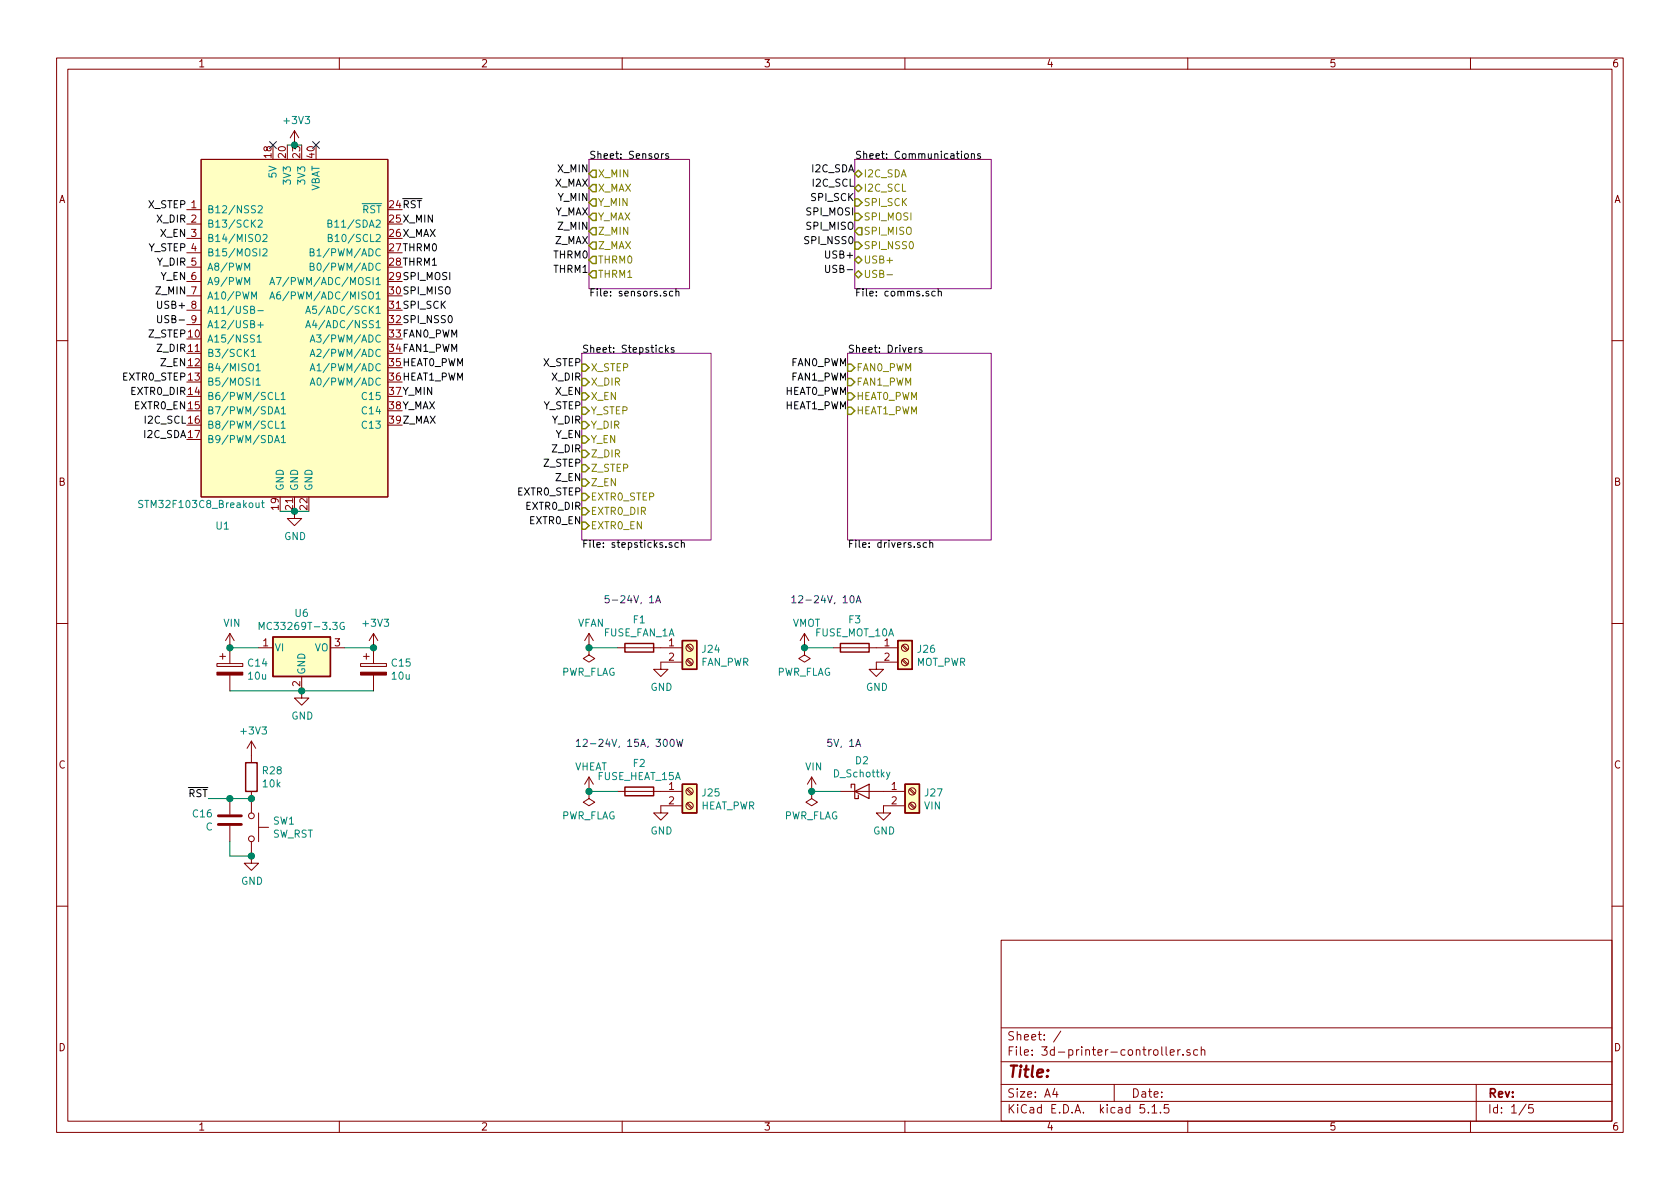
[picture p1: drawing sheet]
EESchema Schematic File Version 4
EELAYER 30 0
EELAYER END
$Descr A4 11693 8268
encoding utf-8
Sheet 1 5
Title ""
Date ""
Rev ""
Comp ""
Comment1 ""
Comment2 ""
Comment3 ""
Comment4 ""
$EndDescr
$Sheet
S 4050 2450 900  1300
U 5DFD0DE6
F0 "Stepsticks" 50
F1 "stepsticks.sch" 50
F2 "X_STEP" I L 4050 2550 50 
F3 "X_DIR" I L 4050 2650 50 
F4 "X_EN" I L 4050 2750 50 
F5 "Y_STEP" I L 4050 2850 50 
F6 "Y_DIR" I L 4050 2950 50 
F7 "Y_EN" I L 4050 3050 50 
F8 "Z_DIR" I L 4050 3150 50 
F9 "Z_STEP" I L 4050 3250 50 
F10 "Z_EN" I L 4050 3350 50 
F11 "EXTR0_STEP" I L 4050 3450 50 
F12 "EXTR0_DIR" I L 4050 3550 50 
F13 "EXTR0_EN" I L 4050 3650 50 
$EndSheet
$Sheet
S 5900 2450 1000 1300
U 5E03BF73
F0 "Drivers" 50
F1 "drivers.sch" 50
F2 "FAN0_PWM" I L 5900 2550 50 
F3 "FAN1_PWM" I L 5900 2650 50 
F4 "HEAT0_PWM" I L 5900 2750 50 
F5 "HEAT1_PWM" I L 5900 2850 50 
$EndSheet
Wire Wire Line
	2000 1000 2050 1000
$Comp
L 3d-printer-controller:+3V3 #PWR?
U 1 1
P 2050 1000
AR Path="/5DF17683/5DFD0E10" Ref="#PWR?"  Part="1" 
AR Path="/5DFD0E10" Ref="#PWR0101"  Part="1" 
F 0 "#PWR0101" H 2050 850 50  0001 C CNN
F 1 "+3V3" H 2065 1173 50  0000 C CNN
F 2 "" H 2050 1000 50  0001 C CNN
F 3 "" H 2050 1000 50  0001 C CNN
	1    2050 1000
	1    0    0    -1  
$EndComp
Wire Wire Line
	1950 3550 2050 3550
Connection ~ 2050 3550
Wire Wire Line
	2050 3550 2150 3550
$Comp
L 3d-printer-controller:GND #PWR?
U 1 1
P 2050 3550
AR Path="/5DF17683/5DFD0E19" Ref="#PWR?"  Part="1" 
AR Path="/5DFD0E19" Ref="#PWR0102"  Part="1" 
F 0 "#PWR0102" H 2050 3300 50  0001 C CNN
F 1 "GND" H 2055 3377 50  0000 C CNN
F 2 "" H 2050 3550 50  0001 C CNN
F 3 "" H 2050 3550 50  0001 C CNN
	1    2050 3550
	1    0    0    -1  
$EndComp
Wire Wire Line
	2100 1000 2050 1000
Connection ~ 2050 1000
NoConn ~ 1900 1000
NoConn ~ 2200 1000
$Comp
L 3d-printer-controller:STM32F103C8_Breakout U?
U 1 1
P 2050 2250
AR Path="/5DF17683/5DFD0E43" Ref="U?"  Part="1" 
AR Path="/5DFD0E43" Ref="U1"  Part="1" 
F 0 "U1" H 1550 850 50  0000 C CNN
F 1 "STM32F103C8_Breakout" H 1400 1000 50  0000 C CNN
F 2 "3d-printer-controller:DIP-40_600_ELL" H 1650 3450 50  0001 C CNN
F 3 "" H 1650 3450 50  0001 C CNN
	1    2050 2250
	1    0    0    -1  
$EndComp
Text Label 1300 1450 2    50   ~ 0
X_STEP
Text Label 1300 1550 2    50   ~ 0
X_DIR
Text Label 1300 1650 2    50   ~ 0
X_EN
Text Label 1300 1750 2    50   ~ 0
Y_STEP
Text Label 1300 1850 2    50   ~ 0
Y_DIR
Text Label 1300 1950 2    50   ~ 0
Y_EN
Text Label 1300 2050 2    50   ~ 0
Z_MIN
Text Label 1300 2150 2    50   ~ 0
USB+
Text Label 1300 2250 2    50   ~ 0
USB-
Text Label 1300 2350 2    50   ~ 0
Z_STEP
Text Label 1300 2450 2    50   ~ 0
Z_DIR
Text Label 1300 2550 2    50   ~ 0
Z_EN
Text Label 1300 2650 2    50   ~ 0
EXTR0_STEP
Text Label 1300 2750 2    50   ~ 0
EXTR0_DIR
Text Label 1300 2850 2    50   ~ 0
EXTR0_EN
Text Label 1300 2950 2    50   ~ 0
I2C_SCL
Text Label 1300 3050 2    50   ~ 0
I2C_SDA
Text Label 2800 1450 0    50   ~ 0
~RST
Text Label 2800 1550 0    50   ~ 0
X_MIN
Text Label 2800 1650 0    50   ~ 0
X_MAX
Text Label 2800 1750 0    50   ~ 0
THRM0
Text Label 2800 1850 0    50   ~ 0
THRM1
Text Label 2800 1950 0    50   ~ 0
SPI_MOSI
Text Label 2800 2050 0    50   ~ 0
SPI_MISO
Text Label 2800 2150 0    50   ~ 0
SPI_SCK
Text Label 2800 2250 0    50   ~ 0
SPI_NSS0
Text Label 2800 2350 0    50   ~ 0
FAN0_PWM
Text Label 2800 2450 0    50   ~ 0
FAN1_PWM
Text Label 2800 2550 0    50   ~ 0
HEAT0_PWM
Text Label 2800 2650 0    50   ~ 0
HEAT1_PWM
Text Label 2800 2750 0    50   ~ 0
Y_MIN
Text Label 2800 2850 0    50   ~ 0
Y_MAX
Text Label 2800 2950 0    50   ~ 0
Z_MAX
Text Label 4100 1200 2    50   ~ 0
X_MIN
Text Label 4100 1300 2    50   ~ 0
X_MAX
Text Label 4100 1400 2    50   ~ 0
Y_MIN
Text Label 4100 1500 2    50   ~ 0
Y_MAX
Text Label 4100 1600 2    50   ~ 0
Z_MIN
Text Label 4100 1700 2    50   ~ 0
Z_MAX
Text Label 4100 1800 2    50   ~ 0
THRM0
Text Label 4100 1900 2    50   ~ 0
THRM1
$Sheet
S 4100 1100 700  900 
U 5DF4DBD0
F0 "Sensors" 50
F1 "sensors.sch" 50
F2 "X_MIN" O L 4100 1200 50 
F3 "X_MAX" O L 4100 1300 50 
F4 "Y_MIN" O L 4100 1400 50 
F5 "Y_MAX" O L 4100 1500 50 
F6 "Z_MIN" O L 4100 1600 50 
F7 "Z_MAX" O L 4100 1700 50 
F8 "THRM0" O L 4100 1800 50 
F9 "THRM1" O L 4100 1900 50 
$EndSheet
$Sheet
S 5950 1100 950  900 
U 5DF81F1C
F0 "Communications" 50
F1 "comms.sch" 50
F2 "I2C_SDA" B L 5950 1200 50 
F3 "I2C_SCL" B L 5950 1300 50 
F4 "SPI_SCK" I L 5950 1400 50 
F5 "SPI_MISO" O L 5950 1600 50 
F6 "SPI_MOSI" I L 5950 1500 50 
F7 "SPI_NSS0" I L 5950 1700 50 
F8 "USB+" B L 5950 1800 50 
F9 "USB-" B L 5950 1900 50 
$EndSheet
Text Label 5950 1200 2    50   ~ 0
I2C_SDA
Text Label 5950 1300 2    50   ~ 0
I2C_SCL
Text Label 5950 1400 2    50   ~ 0
SPI_SCK
Text Label 5950 1500 2    50   ~ 0
SPI_MOSI
Text Label 5950 1600 2    50   ~ 0
SPI_MISO
Text Label 5950 1700 2    50   ~ 0
SPI_NSS0
Text Label 5950 1800 2    50   ~ 0
USB+
Text Label 5950 1900 2    50   ~ 0
USB-
Text Label 4050 2550 2    50   ~ 0
X_STEP
Text Label 4050 2650 2    50   ~ 0
X_DIR
Text Label 4050 2750 2    50   ~ 0
X_EN
Text Label 4050 2850 2    50   ~ 0
Y_STEP
Text Label 4050 2950 2    50   ~ 0
Y_DIR
Text Label 4050 3050 2    50   ~ 0
Y_EN
Text Label 4050 3150 2    50   ~ 0
Z_DIR
Text Label 4050 3250 2    50   ~ 0
Z_STEP
Text Label 4050 3350 2    50   ~ 0
Z_EN
Text Label 4050 3450 2    50   ~ 0
EXTR0_STEP
Text Label 4050 3550 2    50   ~ 0
EXTR0_DIR
Text Label 4050 3650 2    50   ~ 0
EXTR0_EN
Text Label 5900 2550 2    50   ~ 0
FAN0_PWM
Text Label 5900 2650 2    50   ~ 0
FAN1_PWM
Text Label 5900 2750 2    50   ~ 0
HEAT0_PWM
Text Label 5900 2850 2    50   ~ 0
HEAT1_PWM
$Comp
L 3d-printer-controller:MC33269T-3.3G U?
U 1 1
P 2100 4500
AR Path="/5DEC49AF/5E0213BA" Ref="U?"  Part="1" 
AR Path="/5E0213BA" Ref="U6"  Part="1" 
F 0 "U6" H 2100 4742 50  0000 C CNN
F 1 "MC33269T-3.3G" H 2100 4651 50  0000 C CNN
F 2 "Package_TO_SOT_THT:TO-220-3_Vertical" H 2100 4725 50  0001 C CIN
F 3 "https://au.mouser.com/datasheet/2/308/MC33269-D-77885.pdf" H 2100 4450 50  0001 C CNN
	1    2100 4500
	1    0    0    -1  
$EndComp
$Comp
L 3d-printer-controller:VFAN #PWR?
U 1 1
P 4100 4500
AR Path="/5DEC49AF/5E0213C0" Ref="#PWR?"  Part="1" 
AR Path="/5E0213C0" Ref="#PWR0179"  Part="1" 
F 0 "#PWR0179" H 4100 4000 50  0001 C CNN
F 1 "VFAN" H 4115 4673 50  0000 C CNN
F 2 "" H 4100 4500 50  0001 C CNN
F 3 "" H 4100 4500 50  0001 C CNN
	1    4100 4500
	1    0    0    -1  
$EndComp
$Comp
L 3d-printer-controller:GND #PWR?
U 1 1
P 4600 4600
AR Path="/5DEC49AF/5E0213C6" Ref="#PWR?"  Part="1" 
AR Path="/5E0213C6" Ref="#PWR0180"  Part="1" 
F 0 "#PWR0180" H 4600 4350 50  0001 C CNN
F 1 "GND" H 4605 4427 50  0000 C CNN
F 2 "" H 4600 4600 50  0001 C CNN
F 3 "" H 4600 4600 50  0001 C CNN
	1    4600 4600
	1    0    0    -1  
$EndComp
$Comp
L 3d-printer-controller:VHEAT #PWR?
U 1 1
P 4100 5500
AR Path="/5DEC49AF/5E0213CC" Ref="#PWR?"  Part="1" 
AR Path="/5E0213CC" Ref="#PWR0181"  Part="1" 
F 0 "#PWR0181" H 4100 5000 50  0001 C CNN
F 1 "VHEAT" H 4115 5673 50  0000 C CNN
F 2 "" H 4100 5500 50  0001 C CNN
F 3 "" H 4100 5500 50  0001 C CNN
	1    4100 5500
	1    0    0    -1  
$EndComp
$Comp
L 3d-printer-controller:GND #PWR?
U 1 1
P 4600 5600
AR Path="/5DEC49AF/5E0213D2" Ref="#PWR?"  Part="1" 
AR Path="/5E0213D2" Ref="#PWR0182"  Part="1" 
F 0 "#PWR0182" H 4600 5350 50  0001 C CNN
F 1 "GND" H 4605 5427 50  0000 C CNN
F 2 "" H 4600 5600 50  0001 C CNN
F 3 "" H 4600 5600 50  0001 C CNN
	1    4600 5600
	1    0    0    -1  
$EndComp
$Comp
L 3d-printer-controller:VMOT #PWR?
U 1 1
P 5600 4500
AR Path="/5DEC49AF/5E0213D8" Ref="#PWR?"  Part="1" 
AR Path="/5E0213D8" Ref="#PWR0183"  Part="1" 
F 0 "#PWR0183" H 5600 4000 50  0001 C CNN
F 1 "VMOT" H 5615 4673 50  0000 C CNN
F 2 "" H 5600 4500 50  0001 C CNN
F 3 "" H 5600 4500 50  0001 C CNN
	1    5600 4500
	1    0    0    -1  
$EndComp
$Comp
L 3d-printer-controller:GND #PWR?
U 1 1
P 6100 4600
AR Path="/5DEC49AF/5E0213DE" Ref="#PWR?"  Part="1" 
AR Path="/5E0213DE" Ref="#PWR0184"  Part="1" 
F 0 "#PWR0184" H 6100 4350 50  0001 C CNN
F 1 "GND" H 6105 4427 50  0000 C CNN
F 2 "" H 6100 4600 50  0001 C CNN
F 3 "" H 6100 4600 50  0001 C CNN
	1    6100 4600
	1    0    0    -1  
$EndComp
$Comp
L 3d-printer-controller:GND #PWR?
U 1 1
P 6150 5600
AR Path="/5DEC49AF/5E0213E4" Ref="#PWR?"  Part="1" 
AR Path="/5E0213E4" Ref="#PWR0185"  Part="1" 
F 0 "#PWR0185" H 6150 5350 50  0001 C CNN
F 1 "GND" H 6155 5427 50  0000 C CNN
F 2 "" H 6150 5600 50  0001 C CNN
F 3 "" H 6150 5600 50  0001 C CNN
	1    6150 5600
	1    0    0    -1  
$EndComp
Wire Wire Line
	1600 4500 1800 4500
Wire Wire Line
	2600 4500 2400 4500
Wire Wire Line
	1600 4800 2100 4800
Wire Wire Line
	2100 4800 2600 4800
Connection ~ 2100 4800
$Comp
L 3d-printer-controller:VIN #PWR?
U 1 1
P 1600 4500
AR Path="/5DEC49AF/5E0213EF" Ref="#PWR?"  Part="1" 
AR Path="/5E0213EF" Ref="#PWR0186"  Part="1" 
F 0 "#PWR0186" H 1600 4250 50  0001 C CNN
F 1 "VIN" H 1615 4673 50  0000 C CNN
F 2 "" H 1600 4500 50  0001 C CNN
F 3 "" H 1600 4500 50  0001 C CNN
	1    1600 4500
	1    0    0    -1  
$EndComp
$Comp
L 3d-printer-controller:PWR_FLAG #FLG?
U 1 1
P 4100 4500
AR Path="/5DEC49AF/5E0213F5" Ref="#FLG?"  Part="1" 
AR Path="/5E0213F5" Ref="#FLG0101"  Part="1" 
F 0 "#FLG0101" H 4100 4575 50  0001 C CNN
F 1 "PWR_FLAG" H 4100 4673 50  0000 C CNN
F 2 "" H 4100 4500 50  0001 C CNN
F 3 "~" H 4100 4500 50  0001 C CNN
	1    4100 4500
	-1   0    0    1   
$EndComp
$Comp
L 3d-printer-controller:PWR_FLAG #FLG?
U 1 1
P 4100 5500
AR Path="/5DEC49AF/5E0213FB" Ref="#FLG?"  Part="1" 
AR Path="/5E0213FB" Ref="#FLG0102"  Part="1" 
F 0 "#FLG0102" H 4100 5575 50  0001 C CNN
F 1 "PWR_FLAG" H 4100 5673 50  0000 C CNN
F 2 "" H 4100 5500 50  0001 C CNN
F 3 "~" H 4100 5500 50  0001 C CNN
	1    4100 5500
	-1   0    0    1   
$EndComp
$Comp
L 3d-printer-controller:PWR_FLAG #FLG?
U 1 1
P 5600 4500
AR Path="/5DEC49AF/5E02140D" Ref="#FLG?"  Part="1" 
AR Path="/5E02140D" Ref="#FLG0103"  Part="1" 
F 0 "#FLG0103" H 5600 4575 50  0001 C CNN
F 1 "PWR_FLAG" H 5600 4673 50  0000 C CNN
F 2 "" H 5600 4500 50  0001 C CNN
F 3 "~" H 5600 4500 50  0001 C CNN
	1    5600 4500
	-1   0    0    1   
$EndComp
$Comp
L 3d-printer-controller:PWR_FLAG #FLG?
U 1 1
P 5650 5500
AR Path="/5DEC49AF/5E021419" Ref="#FLG?"  Part="1" 
AR Path="/5E021419" Ref="#FLG0104"  Part="1" 
F 0 "#FLG0104" H 5650 5575 50  0001 C CNN
F 1 "PWR_FLAG" H 5650 5673 50  0000 C CNN
F 2 "" H 5650 5500 50  0001 C CNN
F 3 "~" H 5650 5500 50  0001 C CNN
	1    5650 5500
	-1   0    0    1   
$EndComp
$Comp
L 3d-printer-controller:+3V3 #PWR?
U 1 1
P 2600 4500
AR Path="/5DEC49AF/5E021431" Ref="#PWR?"  Part="1" 
AR Path="/5E021431" Ref="#PWR0192"  Part="1" 
F 0 "#PWR0192" H 2600 4350 50  0001 C CNN
F 1 "+3V3" H 2615 4673 50  0000 C CNN
F 2 "" H 2600 4500 50  0001 C CNN
F 3 "" H 2600 4500 50  0001 C CNN
	1    2600 4500
	1    0    0    -1  
$EndComp
$Comp
L 3d-printer-controller:CP C?
U 1 1
P 2600 4650
AR Path="/5DEC49AF/5E021437" Ref="C?"  Part="1" 
AR Path="/5E021437" Ref="C15"  Part="1" 
F 0 "C15" H 2718 4696 50  0000 L CNN
F 1 "10u" H 2718 4605 50  0000 L CNN
F 2 "Capacitor_THT:CP_Radial_D8.0mm_P5.00mm" H 2638 4500 50  0001 C CNN
F 3 "~" H 2600 4650 50  0001 C CNN
	1    2600 4650
	1    0    0    -1  
$EndComp
Connection ~ 2600 4500
$Comp
L 3d-printer-controller:CP C?
U 1 1
P 1600 4650
AR Path="/5DEC49AF/5E02143E" Ref="C?"  Part="1" 
AR Path="/5E02143E" Ref="C14"  Part="1" 
F 0 "C14" H 1718 4696 50  0000 L CNN
F 1 "10u" H 1718 4605 50  0000 L CNN
F 2 "Capacitor_THT:CP_Radial_D8.0mm_P5.00mm" H 1638 4500 50  0001 C CNN
F 3 "~" H 1600 4650 50  0001 C CNN
	1    1600 4650
	1    0    0    -1  
$EndComp
Connection ~ 1600 4500
$Comp
L 3d-printer-controller:Screw_Terminal_01x02 J?
U 1 1
P 4800 4500
AR Path="/5DEC49AF/5E021445" Ref="J?"  Part="1" 
AR Path="/5E021445" Ref="J24"  Part="1" 
F 0 "J24" H 4880 4492 50  0000 L CNN
F 1 "FAN_PWR" H 4880 4401 50  0000 L CNN
F 2 "TerminalBlock:TerminalBlock_Altech_AK300-2_P5.00mm" H 4800 4500 50  0001 C CNN
F 3 "~" H 4800 4500 50  0001 C CNN
	1    4800 4500
	1    0    0    -1  
$EndComp
$Comp
L 3d-printer-controller:Screw_Terminal_01x02 J?
U 1 1
P 6300 4500
AR Path="/5DEC49AF/5E02144B" Ref="J?"  Part="1" 
AR Path="/5E02144B" Ref="J26"  Part="1" 
F 0 "J26" H 6380 4492 50  0000 L CNN
F 1 "MOT_PWR" H 6380 4401 50  0000 L CNN
F 2 "TerminalBlock:TerminalBlock_Altech_AK300-2_P5.00mm" H 6300 4500 50  0001 C CNN
F 3 "~" H 6300 4500 50  0001 C CNN
	1    6300 4500
	1    0    0    -1  
$EndComp
$Comp
L 3d-printer-controller:Screw_Terminal_01x02 J?
U 1 1
P 4800 5500
AR Path="/5DEC49AF/5E021457" Ref="J?"  Part="1" 
AR Path="/5E021457" Ref="J25"  Part="1" 
F 0 "J25" H 4880 5492 50  0000 L CNN
F 1 "HEAT_PWR" H 4880 5401 50  0000 L CNN
F 2 "TerminalBlock:TerminalBlock_Altech_AK300-2_P5.00mm" H 4800 5500 50  0001 C CNN
F 3 "~" H 4800 5500 50  0001 C CNN
	1    4800 5500
	1    0    0    -1  
$EndComp
$Comp
L 3d-printer-controller:D_Schottky D?
U 1 1
P 6000 5500
AR Path="/5DEC49AF/5E02145D" Ref="D?"  Part="1" 
AR Path="/5E02145D" Ref="D2"  Part="1" 
F 0 "D2" H 6000 5716 50  0000 C CNN
F 1 "D_Schottky" H 6000 5625 50  0000 C CNN
F 2 "Diode_THT:D_A-405_P10.16mm_Horizontal" H 6000 5500 50  0001 C CNN
F 3 "~" H 6000 5500 50  0001 C CNN
	1    6000 5500
	1    0    0    -1  
$EndComp
$Comp
L 3d-printer-controller:VIN #PWR?
U 1 1
P 5650 5500
AR Path="/5DEC49AF/5E021463" Ref="#PWR?"  Part="1" 
AR Path="/5E021463" Ref="#PWR0193"  Part="1" 
F 0 "#PWR0193" H 5650 5250 50  0001 C CNN
F 1 "VIN" H 5665 5673 50  0000 C CNN
F 2 "" H 5650 5500 50  0001 C CNN
F 3 "" H 5650 5500 50  0001 C CNN
	1    5650 5500
	1    0    0    -1  
$EndComp
Wire Wire Line
	5650 5500 5850 5500
$Comp
L 3d-printer-controller:GND #PWR0194
U 1 1
P 2100 4800
F 0 "#PWR0194" H 2100 4550 50  0001 C CNN
F 1 "GND" H 2105 4627 50  0000 C CNN
F 2 "" H 2100 4800 50  0001 C CNN
F 3 "" H 2100 4800 50  0001 C CNN
	1    2100 4800
	1    0    0    -1  
$EndComp
Connection ~ 5600 4500
Connection ~ 4100 5500
Connection ~ 5650 5500
Text Label 1450 5550 2    50   ~ 0
~RST
$Comp
L 3d-printer-controller:GND #PWR0187
U 1 1
P 1750 5950
F 0 "#PWR0187" H 1750 5700 50  0001 C CNN
F 1 "GND" H 1755 5777 50  0000 C CNN
F 2 "" H 1750 5950 50  0001 C CNN
F 3 "" H 1750 5950 50  0001 C CNN
	1    1750 5950
	1    0    0    -1  
$EndComp
Wire Wire Line
	1600 5550 1750 5550
$Comp
L 3d-printer-controller:R R28
U 1 1
P 1750 5400
F 0 "R28" H 1820 5446 50  0000 L CNN
F 1 "10k" H 1820 5355 50  0000 L CNN
F 2 "Resistor_THT:R_Axial_DIN0207_L6.3mm_D2.5mm_P10.16mm_Horizontal" V 1680 5400 50  0001 C CNN
F 3 "~" H 1750 5400 50  0001 C CNN
	1    1750 5400
	1    0    0    -1  
$EndComp
$Comp
L 3d-printer-controller:+3V3 #PWR0188
U 1 1
P 1750 5250
F 0 "#PWR0188" H 1750 5100 50  0001 C CNN
F 1 "+3V3" H 1765 5423 50  0000 C CNN
F 2 "" H 1750 5250 50  0001 C CNN
F 3 "" H 1750 5250 50  0001 C CNN
	1    1750 5250
	1    0    0    -1  
$EndComp
$Comp
L 3d-printer-controller:C C16
U 1 1
P 1600 5700
F 0 "C16" H 1715 5746 50  0000 L CNN
F 1 "C" H 1715 5655 50  0000 L CNN
F 2 "Capacitor_THT:CP_Radial_D8.0mm_P5.00mm" H 1638 5550 50  0001 C CNN
F 3 "~" H 1600 5700 50  0001 C CNN
	1    1600 5700
	-1   0    0    -1  
$EndComp
Wire Wire Line
	1600 5850 1600 5950
Wire Wire Line
	1600 5950 1750 5950
Wire Wire Line
	1450 5550 1600 5550
Connection ~ 1600 5550
Wire Wire Line
	4300 4500 4100 4500
Connection ~ 4100 4500
Wire Wire Line
	5800 4500 5600 4500
$Comp
L 3d-printer-controller:Fuse F3
U 1 1
P 5950 4500
F 0 "F3" V 5753 4500 50  0000 C CNN
F 1 "FUSE_MOT_10A" V 5844 4500 50  0000 C CNN
F 2 "Fuse:Fuseholder_Blade_Mini_Keystone_3568" V 5880 4500 50  0001 C CNN
F 3 "~" H 5950 4500 50  0001 C CNN
	1    5950 4500
	0    1    1    0   
$EndComp
$Comp
L 3d-printer-controller:Fuse F1
U 1 1
P 4450 4500
F 0 "F1" V 4253 4500 50  0000 C CNN
F 1 "FUSE_FAN_1A" V 4344 4500 50  0000 C CNN
F 2 "Fuse:Fuseholder_Blade_Mini_Keystone_3568" V 4380 4500 50  0001 C CNN
F 3 "~" H 4450 4500 50  0001 C CNN
	1    4450 4500
	0    1    1    0   
$EndComp
$Comp
L 3d-printer-controller:Fuse F2
U 1 1
P 4450 5500
F 0 "F2" V 4253 5500 50  0000 C CNN
F 1 "FUSE_HEAT_15A" V 4344 5500 50  0000 C CNN
F 2 "Fuse:Fuseholder_Blade_Mini_Keystone_3568" V 4380 5500 50  0001 C CNN
F 3 "~" H 4450 5500 50  0001 C CNN
	1    4450 5500
	0    1    1    0   
$EndComp
Wire Wire Line
	4300 5500 4100 5500
$Comp
L 3d-printer-controller:SW_Push SW1
U 1 1
P 1750 5750
F 0 "SW1" V 1704 5898 50  0000 L CNN
F 1 "SW_RST" V 1795 5898 50  0000 L CNN
F 2 "Button_Switch_THT:SW_PUSH_6mm_H5mm" H 1750 5950 50  0001 C CNN
F 3 "~" H 1750 5950 50  0001 C CNN
	1    1750 5750
	0    1    1    0   
$EndComp
Connection ~ 1750 5550
Connection ~ 1750 5950
$Comp
L 3d-printer-controller:Screw_Terminal_01x02 J27
U 1 1
P 6350 5500
F 0 "J27" H 6430 5492 50  0000 L CNN
F 1 "VIN" H 6430 5401 50  0000 L CNN
F 2 "TerminalBlock:TerminalBlock_Altech_AK300-2_P5.00mm" H 6350 5500 50  0001 C CNN
F 3 "~" H 6350 5500 50  0001 C CNN
	1    6350 5500
	1    0    0    -1  
$EndComp
Text Notes 4000 5200 0    50   ~ 0
12-24V, 15A, 300W
Text Notes 4200 4200 0    50   ~ 0
5-24V, 1A
Text Notes 5500 4200 0    50   ~ 0
12-24V, 10A
Text Notes 5750 5200 0    50   ~ 0
5V, 1A
$EndSCHEMATC
